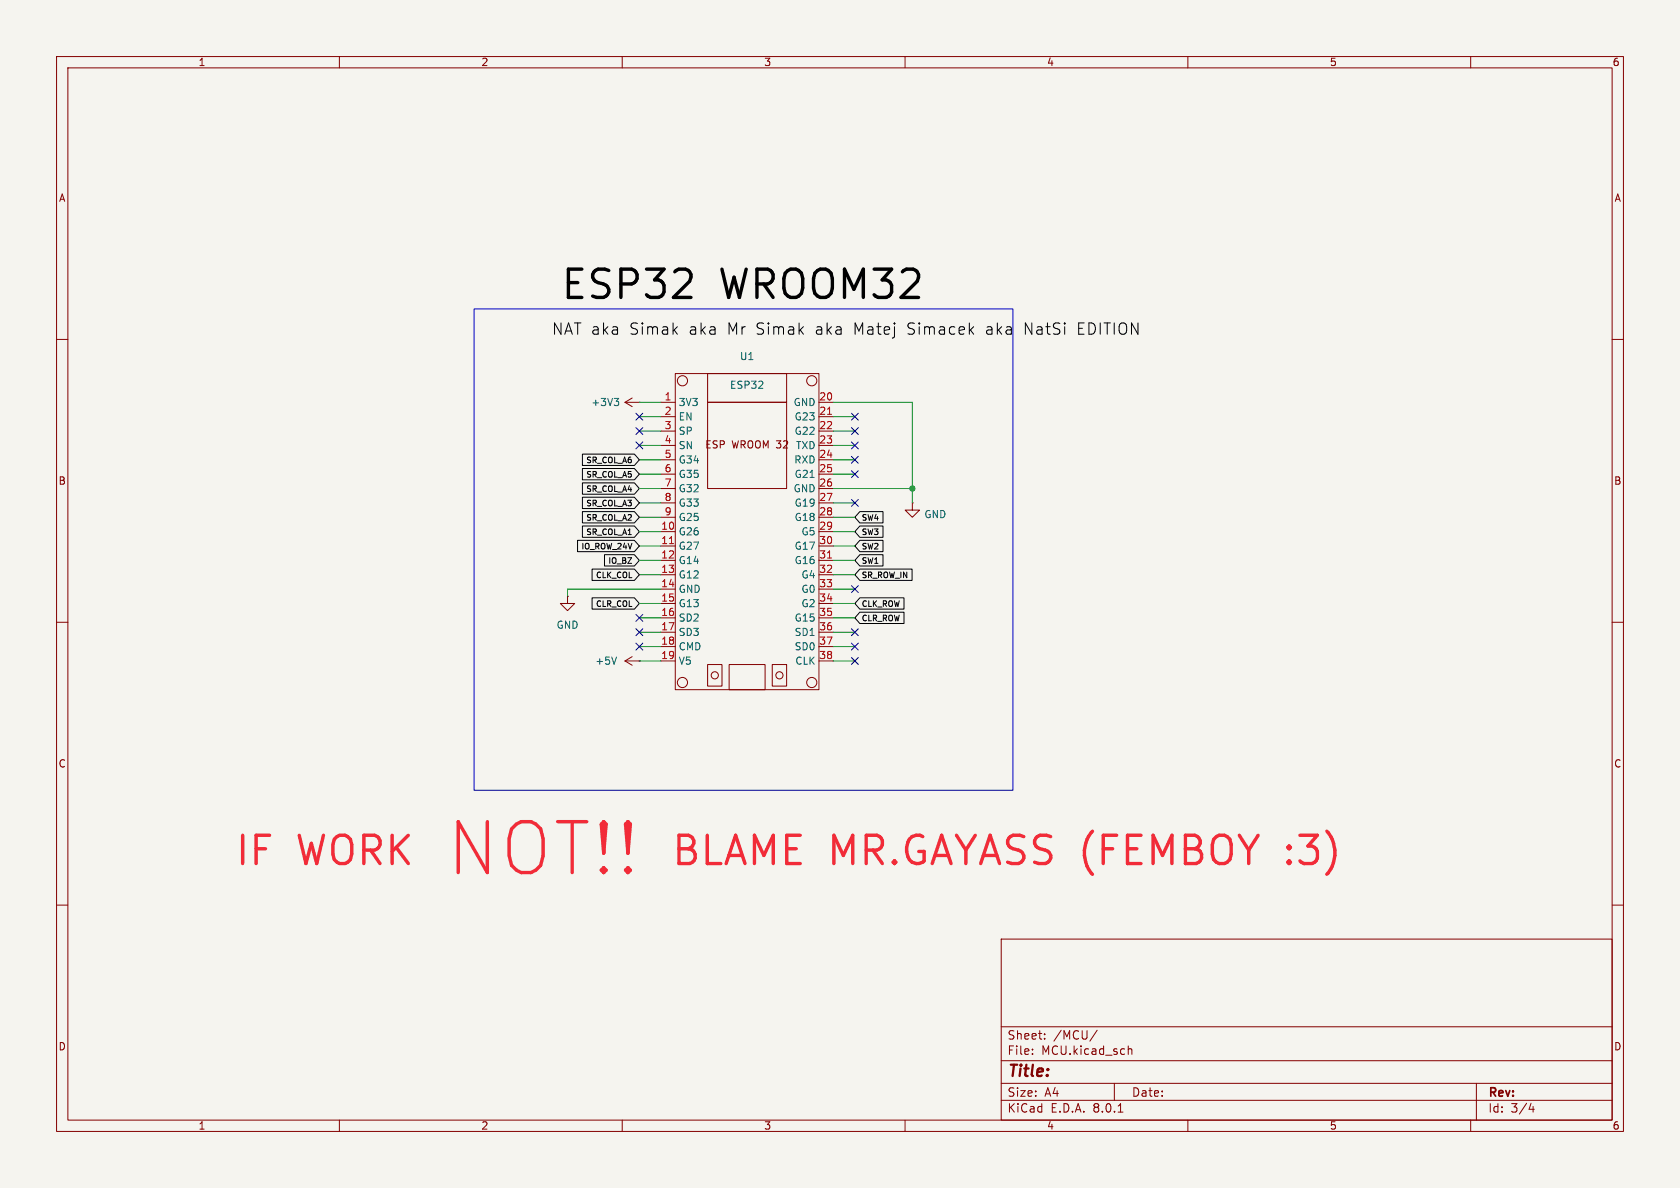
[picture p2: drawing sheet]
<svg xmlns="http://www.w3.org/2000/svg" width="297mm" height="210mm" viewBox="0 0 297 210" stroke-linecap="round" stroke-linejoin="round" font-family="sans-serif">
<path d="M0 0h297v210h-297z" fill="#f5f4ef" stroke="#f5f4ef" stroke-width=".18"/>
<g fill="none" stroke="#840000" stroke-width=".18">
<path d="M10 10h277v190h-277zM12 12h273v186h-273zM60 10v2M110 10v2M160 10v2M210 10v2M260 10v2M10 60h2M285 60h2M110.5 71.1h2.5M110.5 71.1l1.3 .8M111.8 70.4l-1.3 .7"/>
<path d="M113 71.1h.1M116.8 71.1h2.6M116.8 73.7h2.6M116.8 76.2h2.6M116.8 78.7h2.6M119.4 66h25.4v55.9h-25.4zM125.1 71.1h14v15.3h-14zM125.1 66h14v5.1h-14zM144.8 71.1h2.5M144.8 73.7h2.5M144.8 76.2h2.5M144.8 78.7h2.5"/>
<path d="M116.8 94h2.6M116.8 96.5h2.6M116.8 99.1h2.6M116.8 81.3h2.6M116.8 83.8h2.6M116.8 86.4h2.6M116.8 88.9h2.6M116.8 91.4h2.6M144.8 94h2.5M144.8 96.5h2.5M144.8 99.1h2.5M144.8 81.3h2.5"/>
<path d="M144.8 83.8h2.5M144.8 86.4h2.5M144.8 88.9h2.5M144.8 91.4h2.5M161.3 88.9v1.3h1.3l-1.3 1.2-1.3-1.2h1.3M161.3 88.9h.1M10 110h2M100.3 105.4v1.3h1.3l-1.3 1.3-1.2-1.3h1.2M100.3 105.4h.1M110.5 116.8h2.5M110.5 116.8l1.3 .8M111.8 116.1l-1.3 .7"/>
<path d="M113 116.8h.1M116.8 101.6h2.6M116.8 104.1h2.6M116.8 106.7h2.6M116.8 109.2h2.6M116.8 111.8h2.6M116.8 114.3h2.6M116.8 116.8h2.6M125.1 117.5h2.5v3.8h-2.5zM128.9 117.5h6.4v4.4h-6.4zM136.5 117.5h2.6v3.8h-2.6zM144.8 101.6h2.5"/>
<path d="M144.8 104.1h2.5M144.8 106.7h2.5M144.8 109.2h2.5M144.8 111.8h2.5M144.8 114.3h2.5M144.8 116.8h2.5M285 110h2M10 160h2M285 160h2M177 166h108v32h-108zM60 198v2M110 198v2"/>
<path d="M160 198v2M177 194.5h108M177 191.5h108M177 187.5h108M177 181.5h108M182.5 186.3v.1M182.5 185.5v.1M184.7 183.6v.1M184.7 182.8v.1M194 182.1l-1.3 2M197 191.5v3M197.7 196.6h.8"/>
<path d="M199.5 184.9v1.5M199.5 185.5l.2-.1 .3 .1 .1 .9M210 198v2M260 198v2M261 191.5v6.5M270.7 195l-.4 1.1h.9M271 195.6v1"/>
<circle cx="120.6" cy="67.3" r=".9"/>
<circle cx="143.5" cy="67.3" r=".9"/>
<circle cx="126.4" cy="119.4" r=".63"/>
<circle cx="137.8" cy="119.4" r=".63"/>
<circle cx="120.6" cy="120.6" r=".9"/>
<circle cx="143.5" cy="120.6" r=".9"/>
</g>
<path d="M146.3 73.2h.7M118.4 96.1h.7M146.3 98.6h.7" fill="none" stroke="#a90000" stroke-width=".18"/>
<path d="M108.6 70.4h.8l-.4 .5M109.1 70.9l.3 .3v.3l-.3 .2M109 116.1l-.4 1.3" fill="none" stroke="#006464" stroke-width=".18"/>
<g fill="none" stroke="#000" stroke-width=".18">
<path d="M102.1 95.5h10.1l.8 1-.8 1h-10.1zM103 82.8h9.2l.8 1-.8 1h-9.2zM103 80.3h9.2l.8 1-.8 1h-9.2zM103 85.4h9.2l.8 1-.8 1h-9.2zM103 90.4h9.2l.8 1-.8 1h-9.2zM103 87.9h9.2l.8 1-.8 1h-9.2zM103 93h9.2l.8 1-.8 1h-9.2zM106.9 98.1h5.3l.8 1-.8 1h-5.3zM152 90.4h4.1v2h-4.1l-.9-1zM152 98.1h4.1v2h-4.1l-.9-1zM152 93h4.1v2h-4.1l-.9-1zM152 95.5h4.1v2h-4.1l-.9-1z"/>
<path d="M104.7 100.6h7.5l.8 1-.8 1h-7.5zM104.7 105.7h7.5l.8 1-.8 1h-7.5zM152 100.6h9.2v2h-9.2l-.9-1zM152 105.7h7.8v2h-7.8l-.9-1zM152 108.2h7.8v2h-7.8l-.9-1z"/>
</g>
<path d="M120 147.7h1.7a1.21 1.21 0 0 1 1 1.1 1.21 1.21 0 0 1-1 1.2 1.33 1.33 0 0 1 1.2 1.2 1.33 1.33 0 0 1-1 1.5h-1.9zM120 150h1.7M125 147.7v5h2.4" fill="none" stroke="#f22b38" stroke-width=".6"/>
<path d="M83.8 54.6h95.3v85.1h-95.3z" fill="none" stroke="#0000c2" stroke-width=".18"/>
<g fill="none" stroke="#009600" stroke-width=".18">
<path d="M113 76.2h3.8M113 78.7h3.8M113 73.7h3.8M113 71.1h3.8M147.3 76.2h3.8M147.3 78.7h3.8M147.3 73.7h3.8M147.3 71.1h14v17.8M113 83.8h3.8M113 81.3h3.8M113 99.1h3.8M113 86.4h3.8"/>
<path d="M113 94h3.8M113 96.5h3.8M113 91.4h3.8M113 88.9h3.8M147.3 83.8h3.8M147.3 81.3h3.8M147.3 99.1h3.8M147.3 86.4h14M147.3 94h3.8M147.3 96.5h3.8M147.3 91.4h3.8M147.3 88.9h3.8"/>
<path d="M113 111.8h3.8M113 114.3h3.8M113 116.8h3.8M113 101.6h3.8M113 109.2h3.8M113 106.7h3.8M116.8 104.1h-16.5v1.3M147.3 111.8h3.8M147.3 114.3h3.8M147.3 116.8h3.8M147.3 104.1h3.8M147.3 101.6h3.8"/>
<path d="M147.3 109.2h3.8M147.3 106.7h3.8"/>
</g>
<g fill="none" stroke="#000084" stroke-width=".18">
<path d="M112.4 78.1l1.2 1.2M112.4 75.6l1.2 1.2M112.4 73.1l1.2 1.2M113.6 78.1l-1.2 1.2M113.6 75.6l-1.2 1.2M113.6 73.1l-1.2 1.2M150.5 73.1l1.2 1.2M150.5 78.1l1.2 1.2M150.5 75.6l1.2 1.2M151.7 73.1l-1.2 1.2M151.7 78.1l-1.2 1.2M151.7 75.6l-1.2 1.2"/>
<path d="M150.5 83.2l1.2 1.2M150.5 80.7l1.2 1.2M150.5 88.3l1.2 1.2M151.7 83.2l-1.2 1.2M151.7 80.7l-1.2 1.2M151.7 88.3l-1.2 1.2M112.4 111.2l1.2 1.2M112.4 113.7l1.2 1.2M112.4 108.6l1.2 1.2M113.6 111.2l-1.2 1.2M113.6 113.7l-1.2 1.2M113.6 108.6l-1.2 1.2"/>
<path d="M150.5 111.2l1.2 1.2M150.5 116.2l1.2 1.2M150.5 113.7l1.2 1.2M150.5 103.5l1.2 1.2M151.7 111.2l-1.2 1.2M151.7 116.2l-1.2 1.2M151.7 113.7l-1.2 1.2M151.7 103.5l-1.2 1.2"/>
</g>
<circle cx="161.3" cy="86.4" r=".46" fill="#009600" stroke="#009600" stroke-width=".18"/>
<text font-size="12.5" fill="#f22b38" x="78.9" y="155.5">NOT!!</text>
<g font-size="7">
<text x="98.9" y="53.7">ESP32</text>
<text x="127.3" y="53.7">WROOM32</text>
</g>
<g font-size="7" fill="#f22b38">
<text x="41.3" y="153.8">IF</text>
<text x="52.6" y="153.8">WORK</text>
<text x="128.9" y="153.8">BLAME MR.GAYASS (FEMBOY</text>
</g>
<g font-size="2.8">
<text x="97.5" y="59.4">NAT aka</text>
<text x="111.3" y="59.4">Simak</text>
<text x="121.8" y="59.4">aka</text>
<text x="128.6" y="59.4">Mr Simak</text>
<text x="144.3" y="59.4">aka</text>
<text x="151.1" y="59.4">Matej</text>
<text x="160.6" y="59.4">Simacek</text>
<text x="174.5" y="59.4">aka</text>
<text x="181.3" y="59.4">NatSi</text>
<text x="190.8" y="59.4">EDITION</text>
</g>
<text font-size="2.8" fill="#840000" x="178" y="190.9">Title:</text>
<g font-size="2.1" fill="#840000">
<text x="178" y="184">Sheet:</text>
<text x="186.2" y="184">/MCU/</text>
<text x="178" y="186.7">File:</text>
<text x="184.1" y="186.7">MCU.kicad_sch</text>
<text x="178" y="196.9">KiCad</text>
<text x="178" y="194.1">Size:</text>
<text x="184.7" y="194.1">A4</text>
<text x="185.7" y="196.9">E.D.A.</text>
<text x="193.3" y="196.9">8.0.1</text>
<text x="200" y="194.1">Date:</text>
<text x="263" y="194.3">Rev:</text>
<text x="263" y="196.9">Id:</text>
<text x="267.1" y="196.9">3/4</text>
</g>
<g font-size="1.8" fill="#840000">
<text x="35" y="11.9">1</text>
<text x="85" y="11.9">2</text>
<text x="135" y="11.9">3</text>
<text x="185" y="11.9">4</text>
<text x="235" y="11.9">5</text>
<text x="285" y="11.9">6</text>
<text x="10.3" y="35.9">A</text>
<text x="285.3" y="35.9">A</text>
<text x="124.6" y="79.5">ESP</text>
<text x="129.4" y="79.5">WROOM 32</text>
<text x="10.3" y="85.9">B</text>
<text x="285.3" y="85.9">B</text>
<text x="10.3" y="135.9">C</text>
<text x="285.3" y="135.9">C</text>
<text x="10.3" y="185.9">D</text>
<text x="285.3" y="185.9">D</text>
<text x="35" y="199.9">1</text>
<text x="85" y="199.9">2</text>
<text x="135" y="199.9">3</text>
<text x="185" y="199.9">4</text>
<text x="235" y="199.9">5</text>
<text x="285" y="199.9">6</text>
</g>
<g font-size="1.8" fill="#006464">
<text x="130.7" y="63.9">U1</text>
<text x="104.4" y="72">+3V3</text>
<text x="119.9" y="72">3V3</text>
<text x="129" y="68.9">ESP32</text>
<text x="140.2" y="72">GND</text>
<text x="119.9" y="74.5">EN</text>
<text x="119.9" y="77.1">SP</text>
<text x="140.4" y="74.5">G23</text>
<text x="140.4" y="77.1">G22</text>
<text x="119.9" y="79.6">SN</text>
<text x="119.9" y="82.1">G34</text>
<text x="140.3" y="82.1">RXD</text>
<text x="140.6" y="79.6">TXD</text>
<text x="119.9" y="84.7">G35</text>
<text x="119.9" y="87.2">G32</text>
<text x="119.9" y="89.8">G33</text>
<text x="140.2" y="87.2">GND</text>
<text x="140.4" y="84.7">G21</text>
<text x="140.4" y="89.8">G19</text>
<text x="119.9" y="94.8">G26</text>
<text x="119.9" y="92.3">G25</text>
<text x="140.4" y="92.3">G18</text>
<text x="141.6" y="94.8">G5</text>
<text x="163.3" y="91.8">GND</text>
<text x="119.9" y="97.4">G27</text>
<text x="119.9" y="99.9">G14</text>
<text x="140.4" y="97.4">G17</text>
<text x="140.4" y="99.9">G16</text>
<text x="119.9" y="102.5">G12</text>
<text x="119.9" y="105">GND</text>
<text x="119.9" y="107.5">G13</text>
<text x="141.6" y="102.5">G4</text>
<text x="141.6" y="105">G0</text>
<text x="141.6" y="107.5">G2</text>
<text x="98.3" y="111.4">GND</text>
<text x="119.9" y="110.1">SD2</text>
<text x="119.9" y="112.6">SD3</text>
<text x="140.4" y="110.1">G15</text>
<text x="140.4" y="112.6">SD1</text>
<text x="105.1" y="117.7">+5V</text>
<text x="119.9" y="115.2">CMD</text>
<text x="119.9" y="117.7">V5</text>
<text x="140.4" y="115.2">SD0</text>
<text x="140.5" y="117.7">CLK</text>
</g>
<g font-size="1.8" fill="#a90000">
<text x="117.4" y="70.9">1</text>
<text x="144.7" y="70.9">20</text>
<text x="117.4" y="73.4">2</text>
<text x="117.4" y="75.9">3</text>
<text x="144.7" y="73.4">21</text>
<text x="144.7" y="75.9">22</text>
<text x="117.4" y="78.5">4</text>
<text x="117.4" y="81">5</text>
<text x="117.4" y="83.6">6</text>
<text x="144.7" y="78.5">23</text>
<text x="144.7" y="81">24</text>
<text x="144.7" y="83.6">25</text>
<text x="117.4" y="86.1">7</text>
<text x="117.4" y="88.6">8</text>
<text x="144.7" y="86.1">26</text>
<text x="144.7" y="88.6">27</text>
<text x="116.8" y="93.7">10</text>
<text x="117.4" y="91.2">9</text>
<text x="144.7" y="91.2">28</text>
<text x="144.7" y="93.7">29</text>
<text x="116.8" y="96.3">11</text>
<text x="116.8" y="98.8">12</text>
<text x="116.8" y="101.3">13</text>
<text x="144.7" y="96.3">30</text>
<text x="144.7" y="98.8">31</text>
<text x="144.7" y="101.3">32</text>
<text x="116.8" y="103.9">14</text>
<text x="116.8" y="106.4">15</text>
<text x="144.7" y="103.9">33</text>
<text x="144.7" y="106.4">34</text>
<text x="116.8" y="109">16</text>
<text x="116.8" y="111.5">17</text>
<text x="144.7" y="109">35</text>
<text x="144.7" y="111.5">36</text>
<text x="116.8" y="114">18</text>
<text x="116.8" y="116.6">19</text>
<text x="144.7" y="114">37</text>
<text x="144.7" y="116.6">38</text>
</g>
<g font-size="1.4">
<text x="103.5" y="82.1">SR_COL_A6</text>
<text x="103.5" y="84.6">SR_COL_A5</text>
<text x="103.5" y="87.2">SR_COL_A4</text>
<text x="103.5" y="89.7">SR_COL_A3</text>
<text x="103.5" y="92.2">SR_COL_A2</text>
<text x="103.5" y="94.8">SR_COL_A1</text>
<text x="152.3" y="92.2">SW4</text>
<text x="152.3" y="94.8">SW3</text>
<text x="102.6" y="97.3">IO_ROW_24V</text>
<text x="107.4" y="99.9">IO_BZ</text>
<text x="152.3" y="99.9">SW1</text>
<text x="152.3" y="97.3">SW2</text>
<text x="105.2" y="102.4">CLK_COL</text>
<text x="105.2" y="107.5">CLR_COL</text>
<text x="152.3" y="102.4">SR_ROW_IN</text>
<text x="152.3" y="107.5">CLK_ROW</text>
<text x="152.3" y="110">CLR_ROW</text>
</g>
</svg>
